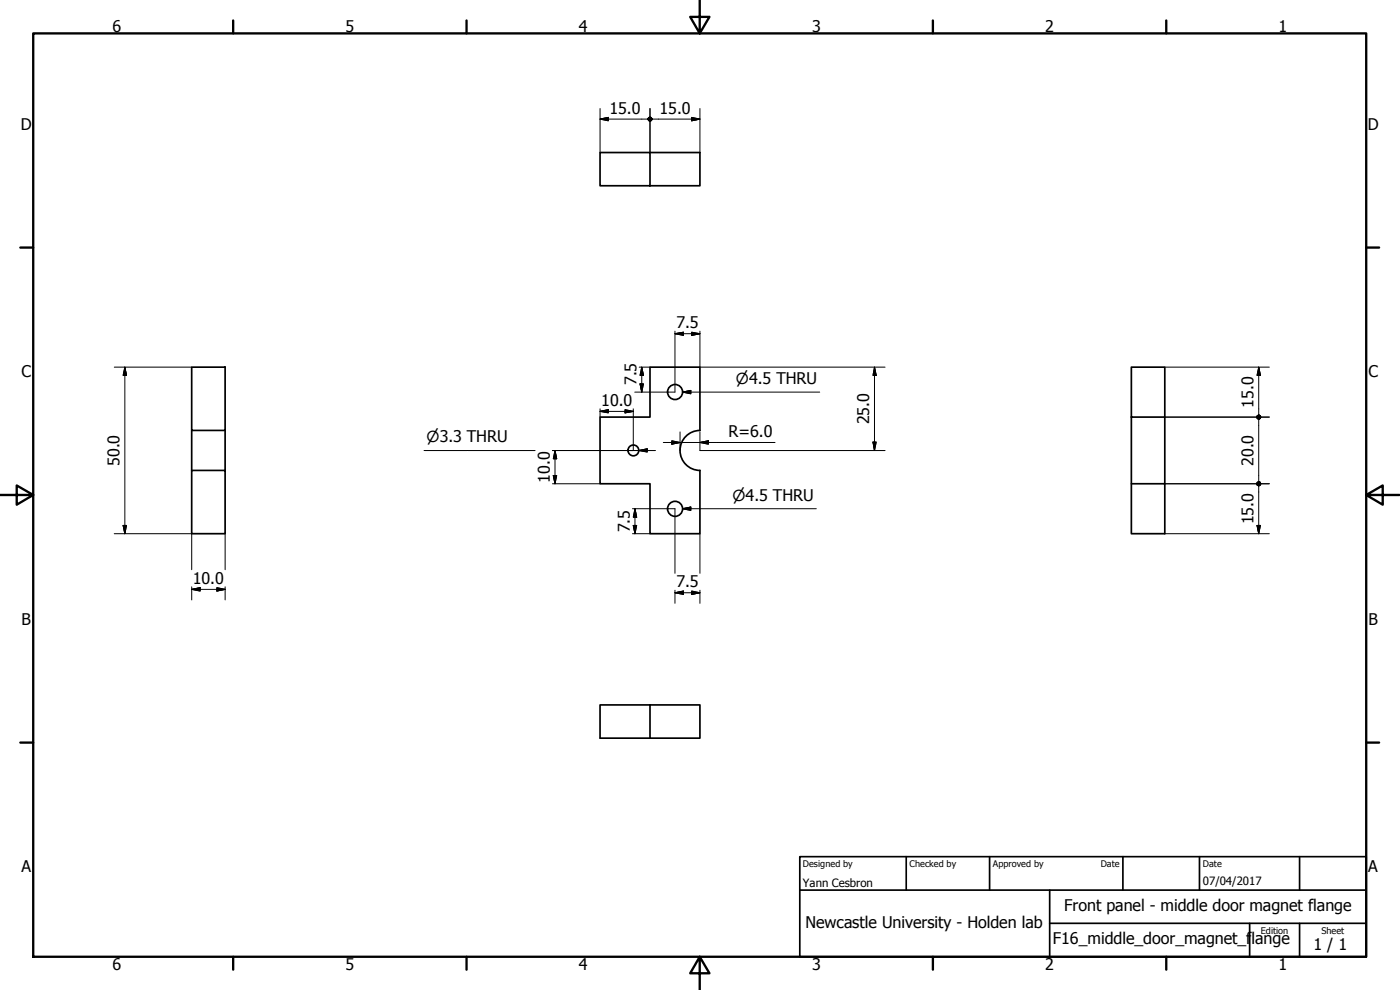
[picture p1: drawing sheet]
<svg xmlns="http://www.w3.org/2000/svg" width="420mm" height="297mm" viewBox="0 0 420 297" stroke-linecap="round" stroke-linejoin="round" font-family="sans-serif">
<!-- layer: Visible (ISO) -->
<g fill="none" stroke="#000" stroke-width=".51">
<path d="M180.1 45.8h15v9.9h-15zM195.1 45.8h15v9.9h-15M57.5 110.2h10.1v18.9h-10.1zM339.5 110.2h10.1v14.9h-10.1zM57.5 129.1v12M67.6 129.1v12M180.1 125.1h15v-14.9h15v18.9a6 6 0 0 0-6 6 6 6 0 0 0 6 6v19h-15v-15h-15zM339.5 125.1v20h10.1v15h-10.1v-15M349.6 125.1v20M57.5 141.1h10.1v19h-10.1zM195.1 211.5h15v10h-15zM195.1 211.5h-15v10h15"/>
<circle cx="202.6" cy="117.6" r="2.25"/>
<circle cx="190.1" cy="135.1" r="1.62"/>
<circle cx="202.6" cy="152.7" r="2.25"/>
</g>
<!-- layer: Border (ISO) -->
<g fill="none" stroke="#000" stroke-width=".7">
<path d="M10 10h400v277.1h-400zM70 6.1v3.9M140 6.1v3.9M210 0v10l-2.9-4.9h5.8l-2.9 4.9M280 6.1v3.9M350 6.1v3.9M6.1 74.3h3.9M410 74.3h3.9M0 148.5h10l-5-2.8v5.7l5-2.9M410 148.5l5 2.9v-5.7l-5 2.8h10M6.1 222.8h3.9M410 222.8h3.9"/>
<path d="M70 287.1v3.8M140 287.1v3.8M210 287.1l2.9 4.9h-5.8l2.9-4.9v9.9M280 287.1v3.8M350 287.1v3.8"/>
</g>
<!-- layer: Title (ISO) -->
<path d="M240 257h170v30.1h-170zM272 257v10.1M297 257v10.1M337 257v10.1M360 257v10.1M390 257v10.1M240 267.1h170M315 277h95M315 267.1v20M375 277v10.1M390 277v10.1" fill="none" stroke="#000" stroke-width=".51"/>
<!-- layer: Dimension (ISO) -->
<g fill="none" stroke="#000" stroke-width=".3">
<path d="M180.1 35.7l2.5-.5v1zM180.1 35.7h14.3M180.1 32.6v13.2M195.1 32.6v13.2M195.7 35.7h14.4M207.6 35.2l2.5 .5-2.5 .5zM210.1 32.6v13.2M202.6 99.4v18.3h-12.1M207.6 99.7l2.5 .4-2.5 .5zM210.1 99.4v10.8h55.5M34.3 110.2h23.2M37.5 110.2l.5 2.4h-1z"/>
<path d="M37.5 110.2v49.9M191.8 110.2h3.3M192.1 115.2h1l-.5 2.5zM192.6 110.2l.5 2.4h-1zM192.6 110.2v7.5M202.6 100.1l2.5-.4v.9zM202.6 100.1h7.5M262.4 110.2l.6 2.4h-1zM262.4 110.2v25M349.6 110.2h31.3M377.8 110.2l.5 2.4h-1zM377.8 110.2v14.3"/>
<path d="M166.6 135.2l.5 2.5h-1zM166.6 135.2v9.9M180.1 123.4l2.5-.5v1zM180.1 122.7v2.4M180.1 123.4h10M187.6 122.9l2.5 .5-2.5 .5zM190.1 122.7v12.5h-24.3M199.1 132.8h33.5M201.6 132.3l2.5 .5-2.5 .5zM204.1 129.6v5.6M210.1 132.8l2.5-.5v1zM210.1 129.6v5.6h55.5"/>
<path d="M262 132.6h1l-.6 2.6zM349.6 125.1h31.3M377.8 125.8v18.7M37 157.7h1l-.5 2.4zM165.8 145.1h14.3M166.1 142.7h1l-.5 2.4zM189.8 152.6h12.8v19.4M190.1 157.7h1l-.5 2.4zM190.6 152.6l.5 2.6h-1zM190.6 152.6v7.5M349.6 145.1h31.3M377.3 157.7h1l-.5 2.4z"/>
<path d="M377.8 145.8v14.3M34.3 160.1h23.2v10.8M57.5 176.8l2.6-.5v1zM57.5 176.8h10.1M57.5 176.1v3.9M65.1 176.3l2.5 .5-2.5 .5zM67.6 160.1v10.8M67.6 176.1v3.9M189.8 160.1h5.3M202.6 177.8l2.5-.5v1.1zM202.6 177.8h7.5M202.6 177.1v3.9"/>
<path d="M207.6 177.3l2.5 .5-2.5 .6zM210.1 160.1v11.9M210.1 177.1v3.9M349.6 160.1h31.3"/>
</g>
<g fill="#000" stroke="#000" stroke-width=".3">
<path d="M180.1 35.7l2.5-.5zM180.1 35.7l2.5-.5v1zM194.4 35.7l.7 .7-.5-.2zM194.4 35.7l1.1 .5-.4 .2zM194.4 35.7h1.3l-.2 .5zM194.4 35.7l1.1-.4 .2 .4zM194.4 35.7l.7-.6 .4 .2zM194.6 35.3l.5-.2-.7 .6zM194.6 35.3l-.2 .4zM195.1 35.1l.4 .2 .2 .4zM194.6 35.3l.5-.2 .6 .6zM194.6 35.3l1.1 .4h-1.3z"/>
<path d="M194.4 35.7h1.3l-1.1 .5zM194.6 36.2l1.1-.5-.6 .7zM195.1 36.4l.6-.7-.2 .5zM195.7 35.7l-.2 .5zM207.6 36.2l2.5-.5zM207.6 35.2l2.5 .5-2.5 .5zM202.6 100.1l2.5-.4zM202.6 100.1l2.5-.4v.9zM37.5 110.2l.5 2.4zM37.5 110.2l.5 2.4h-1zM192.1 115.2l.5 2.5zM192.1 115.2h1l-.5 2.5z"/>
<path d="M192.6 110.2l.5 2.4zM192.6 110.2l.5 2.4h-1zM207.6 100.6l2.5-.5zM207.6 99.7l2.5 .4-2.5 .5zM262.4 110.2l.6 2.4zM262.4 110.2l.6 2.4h-1zM377.8 110.2l.5 2.4zM377.8 110.2l.5 2.4h-1zM166.6 135.2l.5 2.5zM166.6 135.2l.5 2.5h-1zM180.1 123.4l2.5-.5zM180.1 123.4l2.5-.5v1z"/>
<path d="M187.6 123.9l2.5-.5zM187.6 122.9l2.5 .5-2.5 .5zM201.6 133.3l2.5-.5zM201.6 132.3l2.5 .5-2.5 .5zM210.1 132.8l2.5-.5zM210.1 132.8l2.5-.5v1zM262 132.6l.4 2.6zM262 132.6h1l-.6 2.6zM377.3 124.7l.5-.2-.7 .6zM377.8 124.5l-.5 1.1-.2-.5zM377.8 124.5v1.3l-.5-.2zM377.8 124.5l.4 1.1-.4 .2z"/>
<path d="M377.8 124.5l.6 .6-.2 .5zM377.8 124.5l.4 .2 .2 .4zM377.8 124.5l.4 .2zM377.8 125.8l.6-.7-.2 .5zM378.2 124.7l.2 .4-.6 .7zM377.8 124.5l.4 .2-.4 1.1zM377.3 124.7l.5-.2v1.3zM377.3 124.7l.5 1.1-.7-.7zM377.1 125.1l.7 .7-.5-.2zM377.3 125.6l.5 .2zM37 157.7l.5 2.4zM37 157.7h1l-.5 2.4z"/>
<path d="M166.1 142.7l.5 2.4zM166.1 142.7h1l-.5 2.4zM190.1 157.7l.5 2.4zM190.1 157.7h1l-.5 2.4zM190.6 152.6l.5 2.6zM190.6 152.6l.5 2.6h-1zM377.3 157.7l.5 2.4zM377.3 157.7h1l-.5 2.4zM377.3 144.7l.5-.2-.7 .6zM377.8 144.5l-.5 1.1-.2-.5zM377.8 144.5v1.3l-.5-.2zM377.8 144.5l.4 1.1-.4 .2z"/>
<path d="M377.8 144.5l.6 .6-.2 .5zM377.8 144.5l.4 .2 .2 .4zM377.8 144.5l.4 .2zM377.8 145.8l.6-.7-.2 .5zM378.2 144.7l.2 .4-.6 .7zM377.8 144.5l.4 .2-.4 1.1zM377.3 144.7l.5-.2v1.3zM377.3 144.7l.5 1.1-.7-.7zM377.1 145.1l.7 .7-.5-.2zM377.3 145.6l.5 .2zM57.5 176.8l2.6-.5zM57.5 176.8l2.6-.5v1z"/>
<path d="M65.1 177.3l2.5-.5zM65.1 176.3l2.5 .5-2.5 .5zM202.6 177.8l2.5-.5zM202.6 177.8l2.5-.5v1.1zM207.6 178.4l2.5-.6zM207.6 177.3l2.5 .5-2.5 .6z"/>
</g>
<!-- layer: Symbol (ISO) -->
<path d="M204.9 117.7l2.4-.6v1.1zM204.9 117.7h41.1M127.3 135.2h33.3M165.8 135.2h30.9M191.7 135.2l2.5-.5v.9zM204.9 152.6l2.4-.5v1zM204.9 152.6h40.1" fill="none" stroke="#000" stroke-width=".3"/>
<path d="M204.9 117.7l2.4-.6zM204.9 117.7l2.4-.6v1.1zM191.7 135.2l2.5-.5zM191.7 135.2l2.5-.5v.9zM204.9 152.6l2.4-.5zM204.9 152.6l2.4-.5v1z" fill="#000" stroke="#000" stroke-width=".3"/>
<g font-size="4.8">
<text x="33.7" y="9.6">6</text>
<text x="103.7" y="9.6">5</text>
<text x="173.7" y="9.6">4</text>
<text x="243.7" y="9.6">3</text>
<text x="313.7" y="9.6">2</text>
<text x="383.7" y="9.6">1</text>
<text x="182.9" y="34.1">15.0</text>
<text x="197.9" y="34.1">15.0</text>
<text x="6.2" y="38.9">D</text>
<text x="410.5" y="38.9">D</text>
<text x="203" y="98.5">7.5</text>
<text x="6.4" y="113.1">C</text>
<text x="410.7" y="113.1">C</text>
<text x="191" y="115.6" transform="rotate(-90 191 115.6)">7.5</text>
<text x="180.4" y="121.8">10.0</text>
<text x="376.2" y="122.3" transform="rotate(-90 376.2 122.3)">15.0</text>
<text x="218.6" y="131.2">R=6.0</text>
<text x="260.9" y="127.3" transform="rotate(-90 260.9 127.3)">25.0</text>
<text x="35.9" y="139.8" transform="rotate(-90 35.9 139.8)">50.0</text>
<text x="376.2" y="139.8" transform="rotate(-90 376.2 139.8)">20.0</text>
<text x="165" y="144.8" transform="rotate(-90 165 144.8)">10.0</text>
<text x="189" y="159.8" transform="rotate(-90 189 159.8)">7.5</text>
<text x="376.2" y="157.3" transform="rotate(-90 376.2 157.3)">15.0</text>
<text x="57.9" y="175.2">10.0</text>
<text x="203" y="176.3">7.5</text>
<text x="6.4" y="187.4">B</text>
<text x="410.7" y="187.4">B</text>
<text x="6.4" y="261.7">A</text>
<text x="410.7" y="261.7">A</text>
<text x="319.4" y="273.4">Front panel - middle door magnet flange</text>
<text x="241.7" y="278.4">Newcastle University - Holden lab</text>
<text x="316" y="283.4">F16_middle_door_magnet_f</text>
<text x="375.6" y="283.4">lange</text>
<text x="394.2" y="285">1 / 1</text>
<text x="33.7" y="290.9">6</text>
<text x="103.7" y="290.9">5</text>
<text x="173.7" y="290.9">4</text>
<text x="243.7" y="290.9">3</text>
<text x="313.7" y="290.9">2</text>
<text x="383.7" y="290.9">1</text>
</g>
<g font-size="4.6">
<text x="220.9" y="115.2">⌀4.5 THRU</text>
<text x="128" y="132.8">⌀3.3 THRU</text>
<text x="219.8" y="150.2">⌀4.5 THRU</text>
</g>
<g font-size="3.4">
<text x="241" y="266">Yann Cesbron</text>
<text x="361" y="265.5">07/04/2017</text>
</g>
<g font-size="2.7">
<text x="241" y="260.1">Designed by</text>
<text x="273" y="260.1">Checked by</text>
<text x="298" y="260.1">Approved by</text>
<text x="330.3" y="260">Date</text>
<text x="361" y="260">Date</text>
<text x="378.4" y="280.1">Edition</text>
<text x="396.6" y="280.1">Sheet</text>
</g>
</svg>
